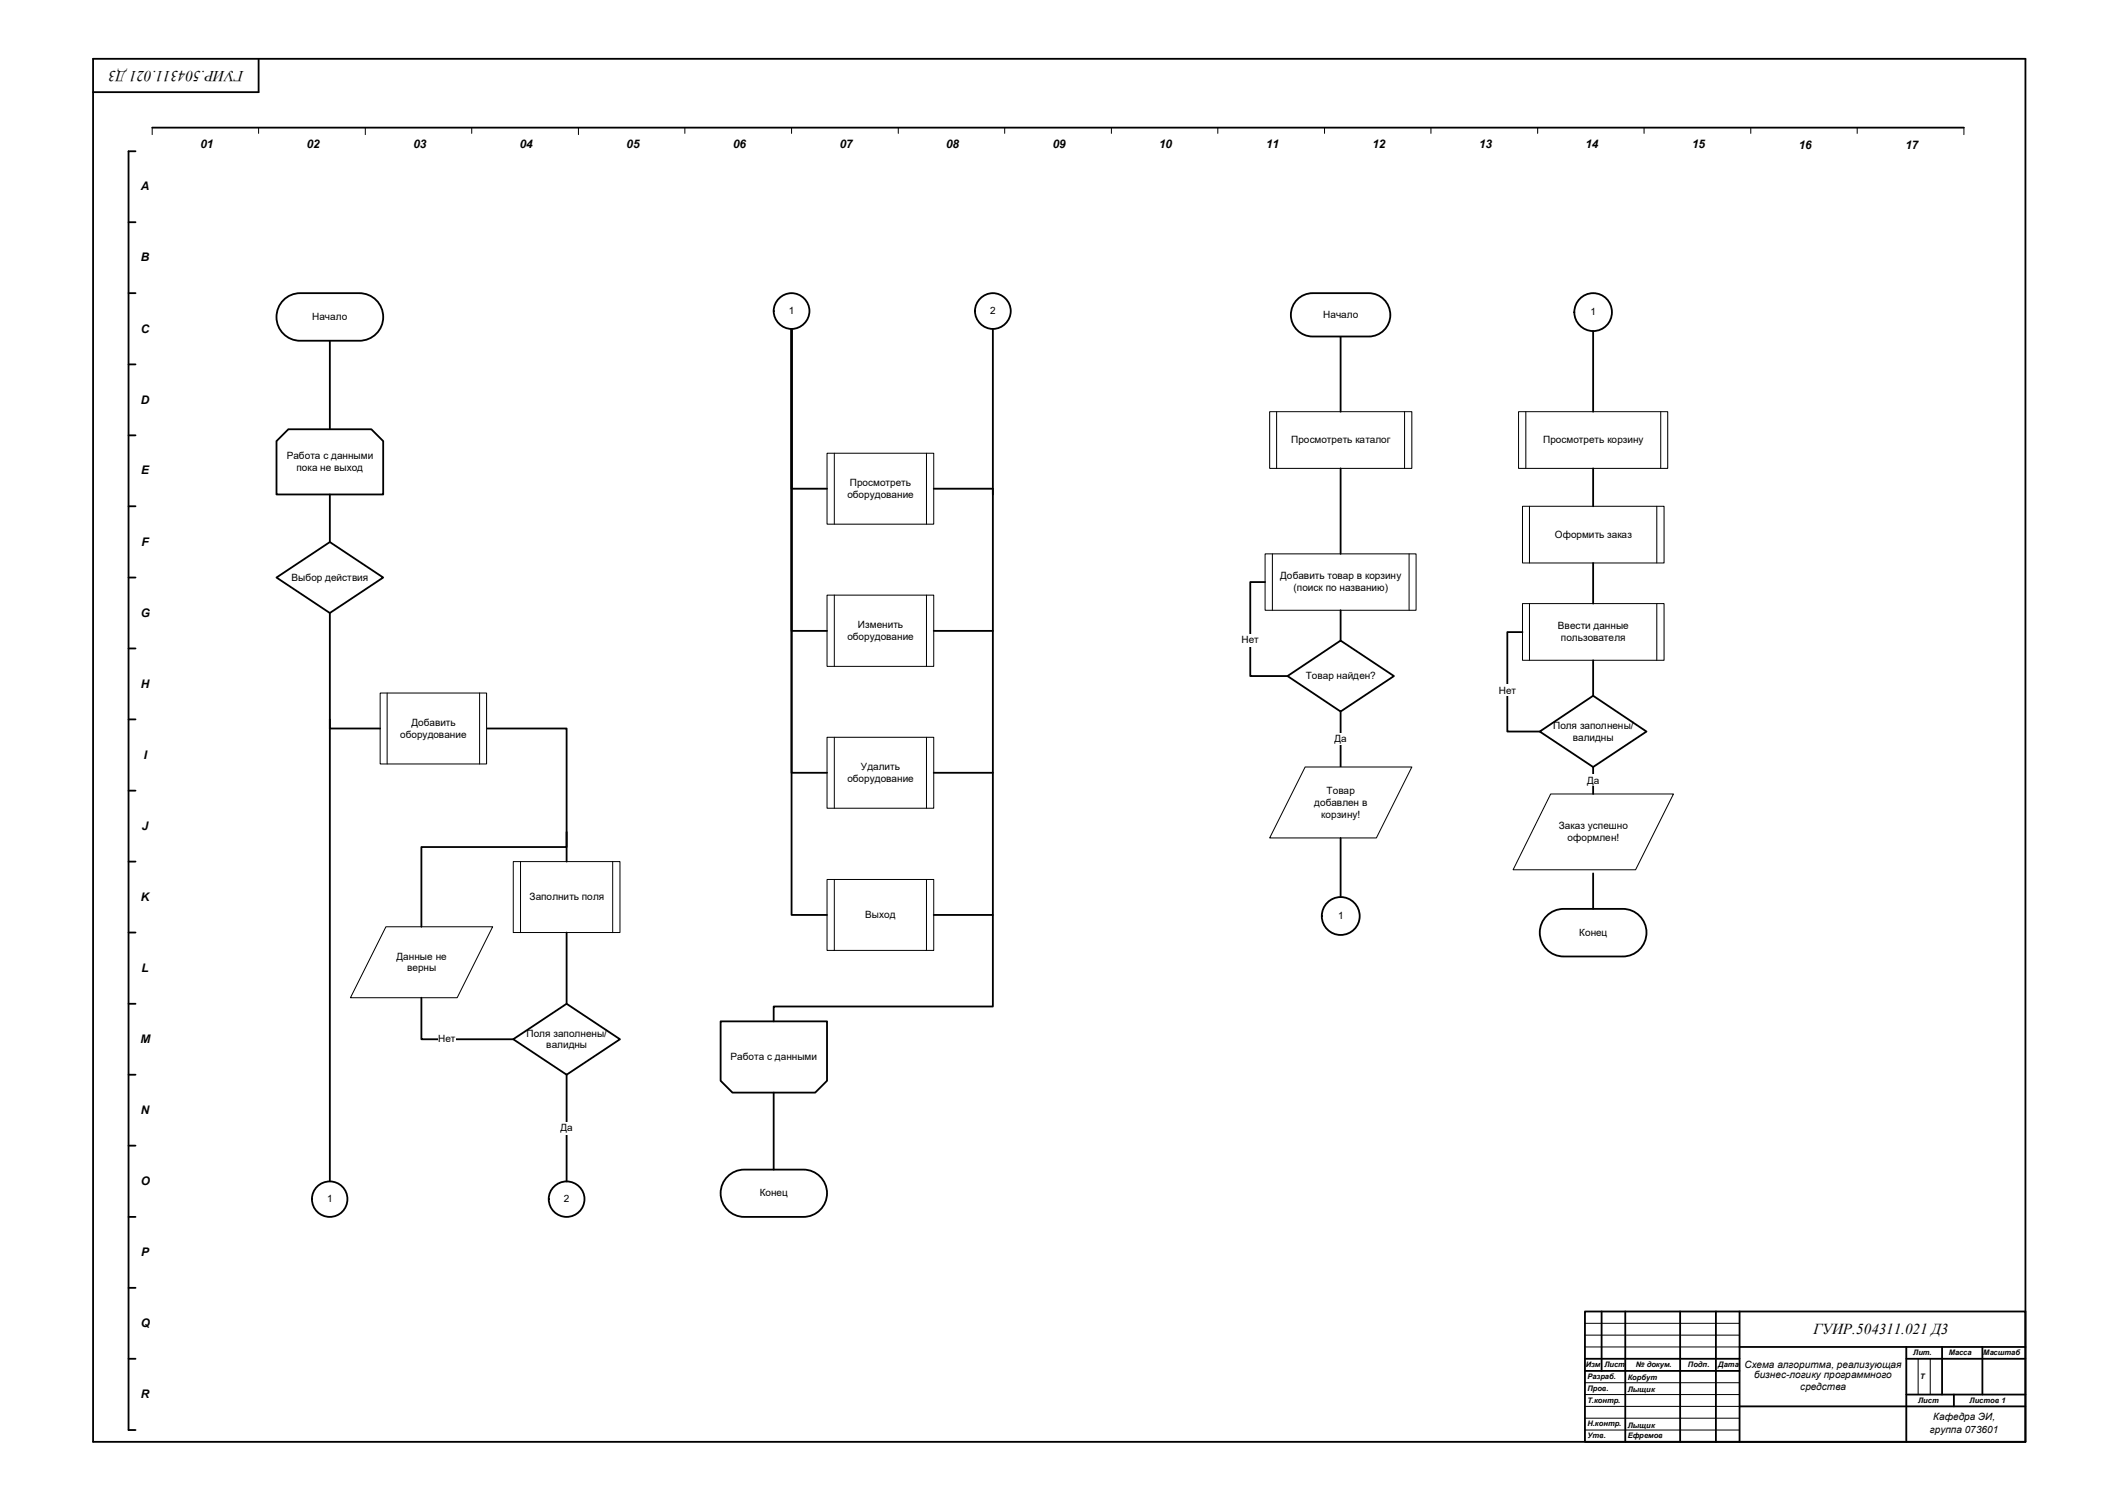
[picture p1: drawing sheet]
<svg xmlns="http://www.w3.org/2000/svg" width="297mm" height="210mm" viewBox="0 0 297 210" stroke-linecap="round" stroke-linejoin="round" font-family="sans-serif">
<g fill="none" stroke="#000" stroke-width=".25">
<path d="M13 8.2h269.8v193.1h-269.8zM21.3 17.8h252.9M36.1 8.3v4.6h-23.1M17.9 31h1M18.9 21.1h-1v178.6h1M17.9 40.9h1M17.9 50.9h1M17.9 70.7h1M17.9 60.8h1M17.9 90.6h1M17.9 80.6h1M17.9 100.5h1"/>
<path d="M17.9 110.4h1M17.9 120.3h1M17.9 130.2h1M17.9 140.2h1M17.9 150.1h1M17.9 160h1M17.9 179.8h1M17.9 169.9h1M17.9 189.7h1M221.3 183.1h61.5v18.2h-61.5zM221.3 191.4h21.6M221.3 189.7h21.6"/>
<path d="M223.6 183.1v8.3M226.9 183.1v18.2M234.6 183.1v18.2M239.6 183.1v18.2M242.9 183.1v18.2M242.9 188.1h39.9M242.9 196.4h39.9M266.2 189.7h16.6M266.2 188.1v13.2M266.2 194.7h16.6M271.2 188.1v6.6M272.8 194.7v1.7"/>
<path d="M276.8 188.1v6.6"/>
</g>
<g fill="none" stroke="#000" stroke-width=".14">
<path d="M21.3 17.8v1M36.1 17.8v.8M51 17.8v1M65.9 17.8v.8M80.8 17.8v1M95.6 17.8v.8M110.5 17.8v.8M125.4 17.8v.8M140.3 17.8v.8M155.2 17.8v.8M170.1 17.8v.8M185 17.8v.8"/>
<path d="M199.8 17.8v.8M214.7 17.8v.8M229.6 17.8v.8M244.5 17.8v.8M259.3 17.8v.8M274.2 17.8v1M221.3 188.1h21.6M221.3 186.4h21.6M221.3 184.8h21.6M221.3 193.1h21.6M221.3 194.7h21.6M221.3 196.4h21.6"/>
<path d="M221.3 198h21.6M221.3 199.7h21.6M267.8 189.7v5M269.5 189.7v5"/>
</g>
<circle cx="187.2" cy="127.9" r="2.64" fill="#fff"/>
<circle cx="187.2" cy="127.9" r="2.64" fill="none" stroke="#000" stroke-width=".25"/>
<circle cx="222.5" cy="43.6" r="2.64" fill="#fff"/>
<circle cx="222.5" cy="43.6" r="2.64" fill="none" stroke="#000" stroke-width=".25"/>
<path d="M177.3 57.5h19.8v7.9h-19.8z" fill="#fff"/>
<path d="M177.3 57.5h19.8v7.9h-19.8zM178.3 57.5v7.9M196.1 57.5v7.9" fill="none" stroke="#000" stroke-width=".14"/>
<path d="M176.7 77.3h21v7.9h-21z" fill="#fff"/>
<path d="M176.7 77.3h21v7.9h-21zM177.7 77.3v7.9M196.8 77.3v7.9" fill="none" stroke="#000" stroke-width=".14"/>
<path d="M212 57.5h20.9v7.9h-20.9z" fill="#fff"/>
<path d="M212 57.5h20.9v7.9h-20.9zM213.1 57.5v7.9M231.9 57.5v7.9" fill="none" stroke="#000" stroke-width=".14"/>
<path d="M212.6 70.7h19.8v7.9h-19.8z" fill="#fff"/>
<path d="M212.6 70.7h19.8v7.9h-19.8zM213.6 70.7v7.9M231.4 70.7v7.9" fill="none" stroke="#000" stroke-width=".14"/>
<path d="M216.5 110.9h17.2l-5.3 10.6h-17.1z" fill-rule="evenodd" fill="#fff"/>
<path d="M216.5 110.9h17.2l-5.3 10.6h-17.1z" fill="none" stroke="#000" stroke-width=".14"/>
<path d="M39.6 41.9a3.3 3.3 0 0 1 2.3-1h8.3a3.3 3.3 0 0 1 3.3 3.4 3.3 3.3 0 0 1-3.3 3.3h-8.3a3.3 3.3 0 0 1-3-2.1 3.3 3.3 0 0 1 .7-3.6z" fill-rule="evenodd" fill="#fff"/>
<path d="M39.6 41.9a3.3 3.3 0 0 1 2.3-1h8.3a3.3 3.3 0 0 1 3.3 3.4 3.3 3.3 0 0 1-3.3 3.3h-8.3a3.3 3.3 0 0 1-3-2.1 3.3 3.3 0 0 1 .7-3.6zM46.1 47.6v12.3" fill="none" stroke="#000" stroke-width=".25"/>
<circle cx="110.5" cy="43.4" r="2.49" fill="#fff"/>
<circle cx="110.5" cy="43.4" r="2.49" fill="none" stroke="#000" stroke-width=".25"/>
<circle cx="79.1" cy="167.5" r="2.49" fill="#fff"/>
<circle cx="79.1" cy="167.5" r="2.49" fill="none" stroke="#000" stroke-width=".25"/>
<path d="M71.7 145.1l7.4-4.9 7.5 4.9-7.5 5z" fill-rule="evenodd" fill="#fff"/>
<path d="M71.7 145.1l7.4-4.9 7.5 4.9-7.5 5z" fill="none" stroke="#000" stroke-width=".25"/>
<path d="M38.6 61.6l1.7-1.7h11.6l1.6 1.7v7.4h-14.9z" fill-rule="evenodd" fill="#fff"/>
<path d="M38.6 61.6l1.7-1.7h11.6l1.6 1.7v7.4h-14.9z" fill="none" stroke="#000" stroke-width=".25"/>
<path d="M115.5 63.3h14.9v9.9h-14.9z" fill="#fff"/>
<path d="M115.5 63.3h14.9v9.9h-14.9zM116.5 63.3v9.9M129.4 63.3v9.9" fill="none" stroke="#000" stroke-width=".14"/>
<path d="M53.9 129.4h14.9l-5 9.9h-14.9z" fill-rule="evenodd" fill="#fff"/>
<path d="M53.9 129.4h14.9l-5 9.9h-14.9z" fill="none" stroke="#000" stroke-width=".14"/>
<path d="M115.5 83.1h14.9v9.9h-14.9z" fill="#fff"/>
<path d="M115.5 83.1h14.9v9.9h-14.9zM116.5 83.1v9.9M129.4 83.1v9.9" fill="none" stroke="#000" stroke-width=".14"/>
<path d="M115.5 122.8h14.9v9.9h-14.9z" fill="#fff"/>
<path d="M115.5 122.8h14.9v9.9h-14.9zM116.5 122.8v9.9M129.4 122.8v9.9" fill="none" stroke="#000" stroke-width=".14"/>
<path d="M115.5 103h14.9v9.9h-14.9z" fill="#fff"/>
<path d="M115.5 103h14.9v9.9h-14.9zM116.5 103v9.9M129.4 103v9.9" fill="none" stroke="#000" stroke-width=".14"/>
<path d="M100.6 142.6h14.9v8.3l-1.7 1.7h-11.5l-1.7-1.7z" fill-rule="evenodd" fill="#fff"/>
<path d="M100.6 142.6h14.9v8.3l-1.7 1.7h-11.5l-1.7-1.7z" fill="none" stroke="#000" stroke-width=".25"/>
<path d="M101.6 164.3a3.3 3.3 0 0 1 2.3-1h8.3a3.3 3.3 0 0 1 3.3 3.3 3.3 3.3 0 0 1-3.3 3.3h-8.3a3.3 3.3 0 0 1-3-2 3.3 3.3 0 0 1 .7-3.6z" fill-rule="evenodd" fill="#fff"/>
<path d="M101.6 164.3a3.3 3.3 0 0 1 2.3-1h8.3a3.3 3.3 0 0 1 3.3 3.3 3.3 3.3 0 0 1-3.3 3.3h-8.3a3.3 3.3 0 0 1-3-2 3.3 3.3 0 0 1 .7-3.6z" fill="none" stroke="#000" stroke-width=".25"/>
<path d="M71.7 120.3h14.9v9.9h-14.9z" fill="#fff"/>
<path d="M71.7 120.3h14.9v9.9h-14.9zM72.7 120.3v9.9M85.6 120.3v9.9" fill="none" stroke="#000" stroke-width=".14"/>
<path d="M67.9 101.7h11.2v18.6M58.8 139.3v5.8h12.9M79.1 130.2v10" fill="none" stroke="#000" stroke-width=".25"/>
<path d="M61.2 144.3h2.4v1.7h-2.4z" fill="#fff"/>
<path d="M79.1 116.2v2.1h-20.3v11.1M79.1 150.1v14.9" fill="none" stroke="#000" stroke-width=".25"/>
<path d="M78.3 156.7h1.7v1.7h-1.7z" fill="#fff"/>
<path d="M110.5 45.9v22.3h5M110.5 45.9v42.2h5M110.5 45.9v62h5M110.5 45.9v81.9h5M130.4 68.2h8.2v72.3h-30.6v2.1M130.4 88.1h8.2M130.4 107.9h8.2M130.4 127.8h8.2M108 152.6v10.7" fill="none" stroke="#000" stroke-width=".25"/>
<path d="M38.6 80.6l7.5-4.9 7.4 4.9-7.4 5z" fill-rule="evenodd" fill="#fff"/>
<path d="M46.1 69v6.7M38.6 80.6l7.5-4.9 7.4 4.9-7.4 5z" fill="none" stroke="#000" stroke-width=".25"/>
<path d="M53.1 96.8h14.8v9.9h-14.8z" fill="#fff"/>
<path d="M53.1 96.8h14.8v9.9h-14.8zM54.1 96.8v9.9M67 96.8v9.9" fill="none" stroke="#000" stroke-width=".14"/>
<path d="M46.1 85.6v16.1h7M46.1 100.5v64.5" fill="none" stroke="#000" stroke-width=".25"/>
<circle cx="46" cy="167.4" r="2.48" fill="#fff"/>
<g fill="none" stroke="#000" stroke-width=".25">
<path d="M138.6 45.9v23.1"/>
<circle cx="46" cy="167.4" r="2.48"/>
</g>
<circle cx="138.6" cy="43.4" r="2.49" fill="#fff"/>
<g fill="none" stroke="#000" stroke-width=".25">
<path d="M187.2 47v10.5M187.2 65.4v11.9"/>
<circle cx="138.6" cy="43.4" r="2.49"/>
</g>
<path d="M180.9 42.1a3 3 0 0 1 2.4-1.2h7.8a3 3 0 0 1 3 3.1 3 3 0 0 1-3 3h-7.8a3 3 0 0 1-2.7-1.7 3 3 0 0 1 .3-3.2z" fill-rule="evenodd" fill="#fff"/>
<path d="M180.9 42.1a3 3 0 0 1 2.4-1.2h7.8a3 3 0 0 1 3 3.1 3 3 0 0 1-3 3h-7.8a3 3 0 0 1-2.7-1.7 3 3 0 0 1 .3-3.2zM176.7 81.3h-2.1v13.1h5.2" fill="none" stroke="#000" stroke-width=".25"/>
<path d="M173.4 88.6h2.4v1.7h-2.4z" fill="#fff"/>
<path d="M179.8 94.4l7.4-4.9 7.4 4.9-7.4 5z" fill-rule="evenodd" fill="#fff"/>
<path d="M179.8 94.4l7.4-4.9 7.4 4.9-7.4 5zM187.2 85.2v4.3M187.2 99.4v7.7" fill="none" stroke="#000" stroke-width=".25"/>
<path d="M186.4 102.4h1.7v1.7h-1.7z" fill="#fff"/>
<path d="M182.2 107.1h14.9l-4.9 9.9h-14.9z" fill-rule="evenodd" fill="#fff"/>
<path d="M182.2 107.1h14.9l-4.9 9.9h-14.9z" fill="none" stroke="#000" stroke-width=".14"/>
<path d="M222.5 46.2v11.3M222.5 65.4v5.3M187.2 117v8.3" fill="none" stroke="#000" stroke-width=".25"/>
<path d="M212.6 84.3h19.8v7.9h-19.8z" fill="#fff"/>
<path d="M212.6 84.3h19.8v7.9h-19.8zM213.6 84.3v7.9M231.4 84.3v7.9" fill="none" stroke="#000" stroke-width=".14"/>
<path d="M222.5 78.6v5.7" fill="none" stroke="#000" stroke-width=".25"/>
<path d="M215 102.2l7.5-5 7.4 5-7.4 4.9z" fill-rule="evenodd" fill="#fff"/>
<path d="M212.6 88.3h-2.1v13.9h4.5M215 102.2l7.5-5 7.4 5-7.4 4.9z" fill="none" stroke="#000" stroke-width=".25"/>
<path d="M209.3 95.6h2.4v1.6h-2.4z" fill="#fff"/>
<path d="M222.5 92.2v5M222.5 107.1v3.8" fill="none" stroke="#000" stroke-width=".25"/>
<path d="M221.6 108.2h1.8v1.6h-1.8z" fill="#fff"/>
<path d="M216 127.9a3.4 3.4 0 0 1 2.4-1h8.2a3.3 3.3 0 0 1 3.3 3.3 3.3 3.3 0 0 1-3.3 3.4h-8.2a3.3 3.3 0 0 1-3.1-2.1 3.3 3.3 0 0 1 .7-3.6z" fill-rule="evenodd" fill="#fff"/>
<path d="M216 127.9a3.4 3.4 0 0 1 2.4-1h8.2a3.3 3.3 0 0 1 3.3 3.3 3.3 3.3 0 0 1-3.3 3.4h-8.2a3.3 3.3 0 0 1-3.1-2.1 3.3 3.3 0 0 1 .7-3.6zM222.5 122v4.9" fill="none" stroke="#000" stroke-width=".25"/>
<g font-size="2.1">
<text x="34" y="9.9" transform="rotate(-180 34 9.9)">ГУИР.504311.021 Д3</text>
<text x="253.2" y="186.3">ГУИР.504311.021 Д3</text>
</g>
<g font-size="1.7">
<text x="28" y="20.6">01</text>
<text x="42.8" y="20.6">02</text>
<text x="57.7" y="20.6">03</text>
<text x="72.6" y="20.6">04</text>
<text x="87.5" y="20.6">05</text>
<text x="102.4" y="20.6">06</text>
<text x="117.3" y="20.6">07</text>
<text x="132.1" y="20.6">08</text>
<text x="147" y="20.6">09</text>
<text x="161.9" y="20.6">10</text>
<text x="176.8" y="20.6">11</text>
<text x="191.6" y="20.6">12</text>
<text x="206.6" y="20.6">13</text>
<text x="221.4" y="20.6">14</text>
<text x="236.3" y="20.6">15</text>
<text x="251.2" y="20.8">16</text>
<text x="266.1" y="20.8">17</text>
<text x="19.7" y="26.6">A</text>
<text x="19.7" y="36.5">B</text>
<text x="19.7" y="46.4">C</text>
<text x="19.7" y="56.3">D</text>
<text x="19.7" y="66.3">E</text>
<text x="19.8" y="76.2">F</text>
<text x="19.6" y="86.1">G</text>
<text x="19.7" y="96">H</text>
<text x="20.1" y="106">I</text>
<text x="19.8" y="115.9">J</text>
<text x="19.7" y="125.8">K</text>
<text x="19.8" y="135.7">L</text>
<text x="19.6" y="145.6">M</text>
<text x="19.7" y="155.5">N</text>
<text x="19.6" y="165.5">O</text>
<text x="19.7" y="175.4">P</text>
<text x="19.6" y="185.3">Q</text>
<text x="19.7" y="195.2">R</text>
</g>
<g font-size="1.4">
<text x="43.6" y="44.7">Начало</text>
<text x="110.2" y="43.9">1</text>
<text x="138.3" y="43.9">2</text>
<text x="184.8" y="44.4">Начало</text>
<text x="222.1" y="44">1</text>
<text x="40" y="64.1">Работа с данными</text>
<text x="41.4" y="65.8">пока не выход</text>
<text x="180.3" y="61.9">Просмотреть каталог</text>
<text x="215.5" y="61.9">Просмотреть корзину</text>
<text x="118.3" y="69.5">оборудование</text>
<text x="118.7" y="67.8">Просмотреть</text>
<text x="217.1" y="75.1">Оформить заказ</text>
<text x="40.7" y="81.1">Выбор действия</text>
<text x="178.8" y="80.9">Добавить товар в корзину</text>
<text x="180.6" y="82.5">(поиск по названию)</text>
<text x="118.3" y="89.4">оборудование</text>
<text x="119.8" y="87.7">Изменить</text>
<text x="173.4" y="89.8">Нет</text>
<text x="217.6" y="87.8">Ввести данные</text>
<text x="218" y="89.5">пользователя</text>
<text x="182.3" y="94.9">Товар найден?</text>
<text x="57.4" y="101.3">Добавить</text>
<text x="209.3" y="96.9">Нет</text>
<text x="216.9" y="101.7">Поля заполнены/</text>
<text x="55.9" y="103">оборудование</text>
<text x="120.2" y="107.5">Удалить</text>
<text x="186.4" y="103.7">Да</text>
<text x="219.6" y="103.4">валидны</text>
<text x="118.3" y="109.2">оборудование</text>
<text x="183.5" y="112.5">добавлен в</text>
<text x="185.3" y="110.8">Товар</text>
<text x="221.6" y="109.4">Да</text>
<text x="184.5" y="114.2">корзину!</text>
<text x="217.7" y="115.8">Заказ успешно</text>
<text x="218.9" y="117.4">оформлен!</text>
<text x="74" y="125.7">Заполнить поля</text>
<text x="120.8" y="128.2">Выход</text>
<text x="186.9" y="128.4">1</text>
<text x="220.5" y="130.7">Конец</text>
<text x="55.4" y="134">Данные не</text>
<text x="56.9" y="135.6">верны</text>
<text x="61.2" y="145.5">Нет</text>
<text x="73.5" y="144.7">Поля заполнены/</text>
<text x="76.3" y="146.4">валидны</text>
<text x="102" y="148">Работа с данными</text>
<text x="78.3" y="157.9">Да</text>
<text x="45.7" y="167.9">1</text>
<text x="78.7" y="167.9">2</text>
<text x="106.1" y="167">Конец</text>
<text x="243.6" y="191">Схема алгоритма, реализующая</text>
<text x="244.9" y="192.4">бизнес-логику программного</text>
<text x="251.4" y="194.1">средства</text>
<text x="269.5" y="200.1">группа 073601</text>
<text x="270" y="198.2">Кафедра ЭИ,</text>
</g>
<g font-size="1.1">
<text x="221.4" y="190.9">Изм</text>
<text x="224" y="190.9">Лист</text>
<text x="228.4" y="190.9">№ докум.</text>
<text x="235.7" y="190.9">Подп.</text>
<text x="239.9" y="190.9">Дата</text>
<text x="267.2" y="189.3">Лит.</text>
<text x="272.1" y="189.3">Масса</text>
<text x="276.9" y="189.3">Масштаб</text>
<text x="221.7" y="192.6">Разраб.</text>
<text x="221.7" y="194.2">Пров.</text>
<text x="221.7" y="195.9">Т.контр.</text>
<text x="227.3" y="192.7">Корбут</text>
<text x="227.3" y="194.4">Лыщик</text>
<text x="267.8" y="195.9">Лист</text>
<text x="268.1" y="192.6">Т</text>
<text x="275" y="195.9">Листов 1</text>
<text x="221.7" y="199.2">Н.контр.</text>
<text x="221.7" y="200.8">Утв.</text>
<text x="227.3" y="199.3">Лыщик</text>
<text x="227.3" y="200.8">Ефремов</text>
</g>
</svg>
